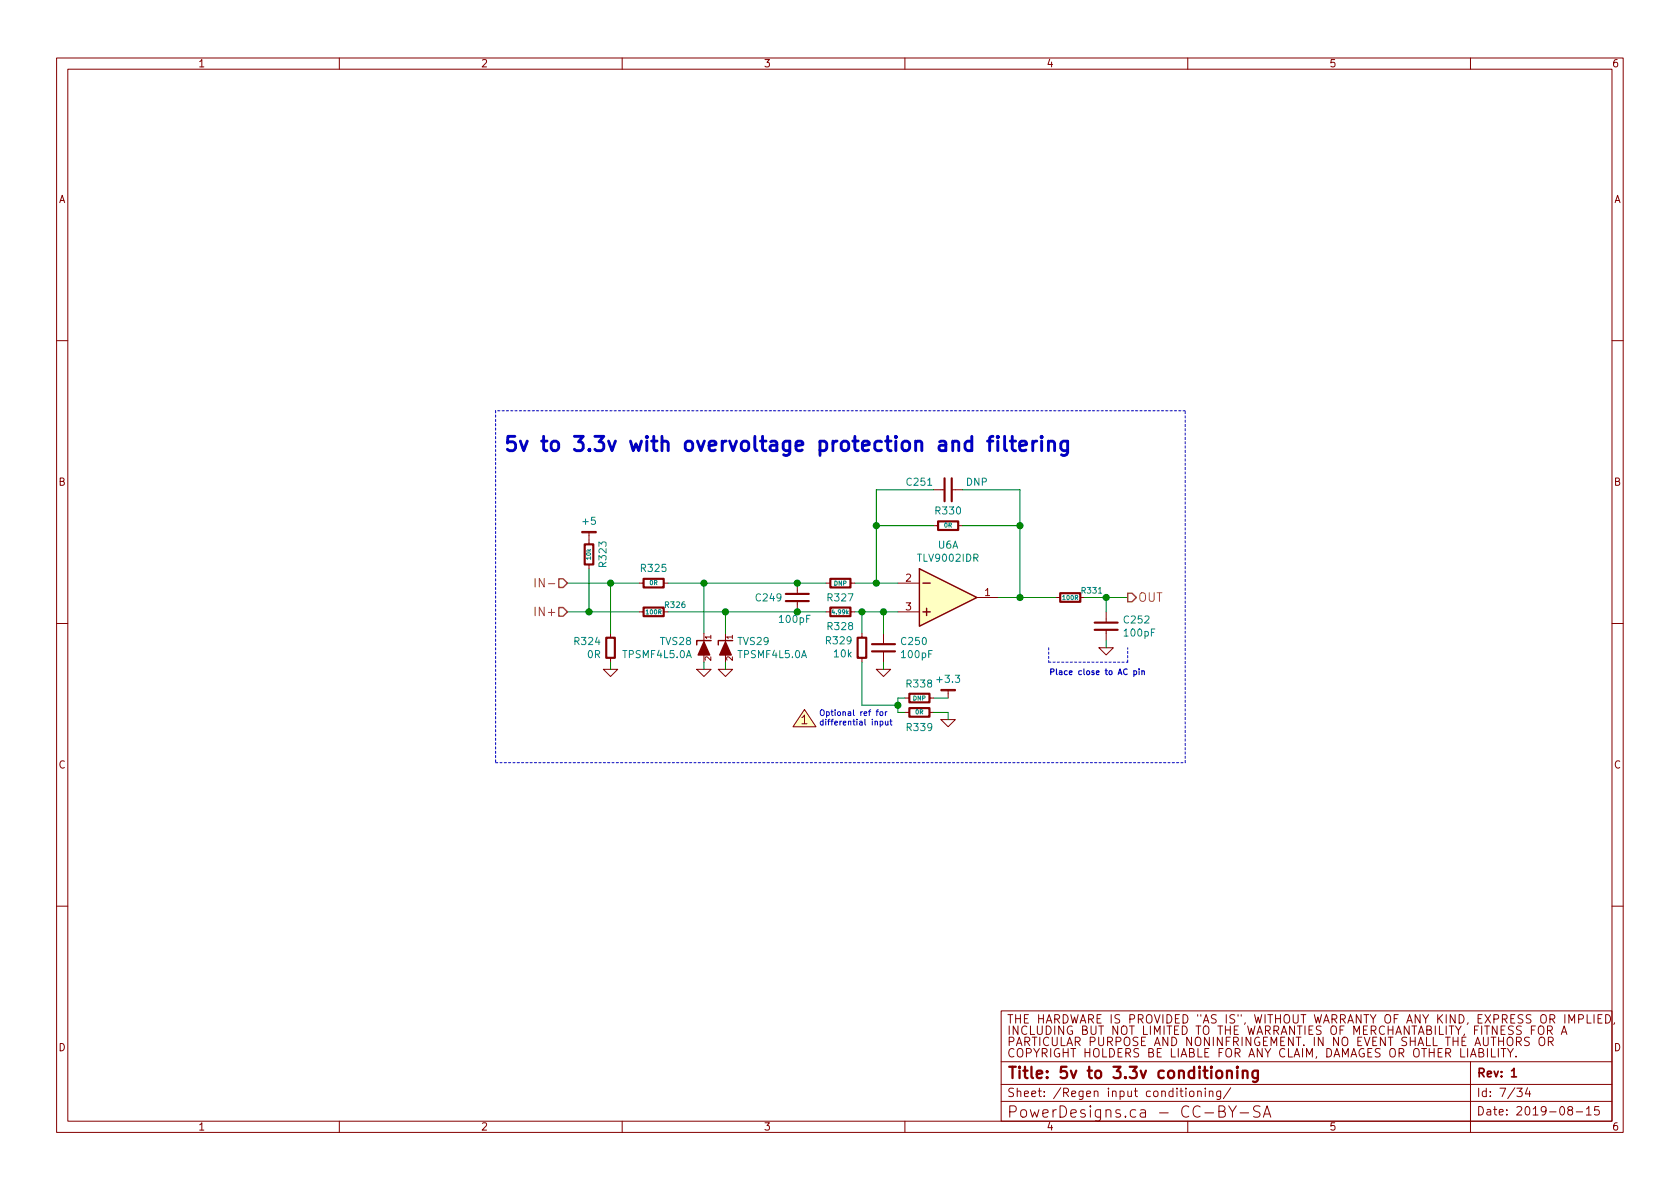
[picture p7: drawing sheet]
<svg xmlns="http://www.w3.org/2000/svg" width="297mm" height="210mm" viewBox="0 0 297 210" stroke-linecap="round" stroke-linejoin="round" font-family="sans-serif">
<g fill="none" stroke="#840000" stroke-width=".18">
<path d="M10 10.3h277v189.9h-277zM12 12.2h273v186.1h-273zM60 10.3v1.9M110 10.3v1.9M160 10.3v1.9M210 10.3v1.9M260 10.3v1.9M10 60.2h2M285 60.2h2M104.1 94.2v2.1M104.1 99.8v.8M165.1 93h.8"/>
<path d="M165.1 86.6h1.9M168.3 86.6h1.9M169.4 93h.8M10 110.3h2M106.7 118.4h2.5l-1.3 1.2zM107.9 112v.8M107.9 116.3v.8M113 103.1h.8M113 108.2h.8M117.3 103.1h.8M117.3 108.2h.8M123.2 118.4h2.5l-1.2 1.2z"/>
<path d="M124.5 112v1.5M127 118.4h2.5l-1.2 1.2zM128.3 112v1.5M141 103.1v1.9M141 106.3v1.9M146 103.1h.8M146 108.2h.8M150.4 103.1h.7M150.4 108.2h.7M152.4 112v.8M152.4 116.3v.8M154.9 118.4h2.6l-1.3 1.2z"/>
<path d="M156.2 112v1.9M156.2 115.2v1.9M158.7 103.1h3.9M158.7 108.2h3.9M172.7 105.7h3.8M186.7 105.7h.8M191 105.7h.8M194.3 114.5h2.5l-1.2 1.3zM195.6 108.2v1.9M195.6 111.4v1.9M285 110.3h2M142.2 125.5l2.1 3h-4.1z"/>
<path d="M160 123.4h.8M160 126h.8M164.3 123.4h.8M164.3 126h.8M166.4 127.2h2.5l-1.3 1.3zM167.6 122.2v1.2M10 160.2h2M177 178.8h108v19.5h-108zM280.6 179.4v1.5h.7M281.8 179.4v1.5M283.3 179.4h-.8v1.5h.8M283.9 179.4a.76 .76 0 0 1 .9 .8 .76 .76 0 0 1-.9 .7z"/>
<path d="M285 160.2h2M60 198.3v1.9M110 198.3v1.9M160 198.3v1.9M177 194.8h108M177 191.8h108M177 187.8h108M209.7 192.4v.2M209.7 192.9v1M210 198.3v1.9M210.4 193.1l.2-.2 .4 .2v.7l-.2 .1-.4-.1zM211.8 193.1v-.1a.37 .37 0 0 1 .6 .1v.8"/>
<path d="M211.8 192.9v1M213.1 192.4v.2M213.1 192.9v1M213.8 193.1l.2-.2 .4 .1 .1 .9M213.8 192.9v1M215.5 196.5l.9-.1a.48 .48 0 0 0 .2-.5 .48 .48 0 0 0-.4-.4h-.7v2.1h.8a.53 .53 0 0 0 .4-.6 .53 .53 0 0 0-.5-.5M215.8 192.9v1.3l-.3 .2h-.3M215.8 193l-.4-.1-.3 .3 .1 .6 .2 .1 .4-.1M217.2 195.5l.7 1.1 .7-1.1M217.6 192.3l-1.3 2M217.9 196.6v1M219.3 196.8h1.5"/>
<path d="M222.8 195.7l-.3-.2-.7 .2a.49 .49 0 0 0-.2 .4 .49 .49 0 0 0 .4 .4l.6 .2a.49 .49 0 0 1 .2 .5 .49 .49 0 0 1-.4 .4l-.8-.1M223.4 197.6l.6-2.1 .7 2.1M223.5 197h1M260 187.8v12.4M263.7 185.4v1.5h.7M264.9 185.4v1.5M265.8 185.4v1.5M266.5 185.4l.6 .8 .5-.8M267.1 186.2v.7M268 186.8v.1M268.2 192.4h.9l-.5 .6 .5 .1v.7l-.2 .1-.7-.1M270.1 192.3l-.4 1.1h.9"/>
<path d="M270.4 183.5l-.6-.1-.3 .3 .1 .3 .7 .3v.5a.62 .62 0 0 1-.8 0M270.4 192.9v1M272.2 183.6l.3-.2a.53 .53 0 0 1 .6 .5v.5a.51 .51 0 0 1-.8 .4 1.05 1.05 0 0 1-.1-1.2zM272.2 181.5a.5 .5 0 0 1 .5 0 .5 .5 0 0 1 .3 .4v.5a.5 .5 0 0 1-.5 .5 .5 .5 0 0 1-.5-.5v-.5zM273.6 182.2l.7-.1 .2-.2-.2-.4-.7-.1v1.5M273.8 184.2l.7-.1 .1-.2-.1-.3-.2-.2h-.5v1.5M274 182.2l.5 .7M274.1 184.2l.5 .7M276 182.9l.6-1.5 .4 1.5M276.2 182.5h.7M277.5 196.3l-.3-.3 .1-.2a.48 .48 0 0 1 .6 0l.2 .2-.2 .3-.6 .1a.48 .48 0 0 0 0 .6l.2 .2 .5-.2 .1-.4-.3-.3M278.7 196.6h1.1"/>
<path d="M279.1 180.2l.7-.1 .2-.2-.1-.3-.2-.2h-.6v1.5M280.5 196.1l.4-.4v1.5M280.5 197.2h.8M282.5 180.1h.5M282.7 195.7h-.7l-.1 .7 .2-.1h.5l.2 .2-.1 .5-.2 .2-.6-.2M285.5 180.8l-.2 .3"/>
</g>
<path d="M267.3 189.4l.4-.5v1.5M267.3 190.4h.8" fill="none" stroke="#840000" stroke-width=".3"/>
<path d="M216.9 189.5a.52 .52 0 0 1 .9 .1v1M216.9 189.3v1.3M218.8 188.6l-.1 .1 .1 .1 .1-.1-.1-.1v.2M218.8 189.3v1.3M219.7 189.5a.49 .49 0 0 1 .9 .1v1M219.7 189.3v1.3M222.4 189.3v1.7a.56 .56 0 0 1-.9 .2M222.4 189.4a.68 .68 0 0 0-.9 .1l-.1 .2 .1 .8 .3 .1 .6-.1" fill="none" stroke="#840000" stroke-width=".41"/>
<g fill="none" stroke="#840000" stroke-width=".38">
<path d="M103.4 96.3h1.5v3.5h-1.5zM165.9 92.2h3.5v1.5h-3.5zM167 84.6v4M168.3 84.6v4M107.2 112.8h1.5v3.5h-1.5zM113.8 102.4h3.5v1.5h-3.5zM113.8 107.4h3.5v1.6h-3.5zM138.9 106.3h4.1M138.9 105h4.1M146.8 102.4h3.6v1.5h-3.6zM146.8 107.4h3.6v1.6h-3.6zM151.6 112.8h1.6v3.5h-1.6z"/>
<path d="M154.2 115.2h4M154.2 113.9h4M187.5 104.9h3.5v1.5h-3.5zM193.5 111.4h4.1M193.5 110.1h4.1M160.8 122.7h3.5v1.5h-3.5zM160.8 125.2h3.5v1.5h-3.5z"/>
</g>
<g fill="#840000" stroke="#840000" stroke-width=".18">
<path d="M102.9 94h2.5v.2h-2.5z"/>
<path d="M166.4 121.9h2.5v.3h-2.5z"/>
</g>
<g fill="#ffffc2" stroke="#ffffc2" stroke-width=".18">
<path d="M142.2 125.5l2.1 3h-4.1z"/>
<path d="M162.6 100.6l10.1 5.1-10.1 5z"/>
</g>
<path d="M125.7 113.3h-2.5v.7M129.5 113.3h-2.5v.7M162.6 100.6l10.1 5.1-10.1 5zM163.2 108.2h1.3M163.2 103.1h1.3M163.8 107.6v1.2" fill="none" stroke="#840000" stroke-width=".25"/>
<g fill="#840000" stroke="#840000" stroke-width=".25">
<path d="M124.5 113.5l1 2.3h-2.1z"/>
<path d="M128.3 113.5l1 2.3h-2z"/>
</g>
<path d="M87.6 72.6v62.3M209.5 72.6h-121.9M185.4 114.5v2.6M185.4 117.1h14M199.4 117.1v-2.6M87.6 134.9h121.9M209.5 134.9v-62.3" fill="none" stroke="#0000c2" stroke-width=".18" stroke-dasharray=".4 .4"/>
<g fill="none" stroke="#008400" stroke-width=".18">
<path d="M154.9 93h10.2M165.1 86.6h-10.2v16.5M170.2 86.6h10.1v19.1M170.2 93h10.1M100.3 108.2h12.7M100.3 103.1h12.7M104.1 100.6v7.6M107.9 103.1v8.9M107.9 117.1v1.3M118.1 108.2h27.9M118.1 103.1h27.9M124.5 103.1v8.9"/>
<path d="M124.5 117.1v1.3M128.3 108.2v3.8M128.3 117.1v1.3M151.1 108.2h7.6M151.1 103.1h7.6M152.4 117.1v7.6h6.3M152.4 108.2v3.8M156.2 108.2v3.8M156.2 117.1v1.3M176.5 105.7h10.2M191.8 105.7h7.6M195.6 105.7v2.5"/>
<path d="M195.6 113.3v1.2M160 123.4h-1.3v2.6h1.3M165.1 126h2.5v1.2M165.1 123.4h2.5"/>
</g>
<path d="M94.6 102.3v1.5M94.6 107.4v1.5" fill="none" stroke="#848400" stroke-width=".18"/>
<path d="M98.8 102.4h.8l.7 .7-.7 .8h-.8zM98.8 107.4h.8l.7 .8-.7 .8h-.8zM199.4 104.9h.8l.7 .8-.7 .7h-.8z" fill="none" stroke="#848400" stroke-width=".25"/>
<path d="M154.9 125.9h.4M155.3 125.5l-.3 .1v.9M155.6 126l.4-.1v.6l-.4-.1zM155.6 127.6l.3-.1 .2 .2-.1 .5h-.4M155.6 127.5v1M156.5 127.5l.1 .7 .4-.1M156.5 125.9v.6M156.8 125.9l-.3 .2M157 127.5v.7M157.3 127.5h.4M157.5 127.2v.9l.2 .1" fill="none" stroke="#0000c2" stroke-width=".18"/>
<path d="M200.5 118.7l.3-.1 .2 .2-.1 .4h-.4M200.5 118.6v1M201.4 118.3v.1M201.4 118.6v.7M201.9 118.7h.4v.6M201.9 118.6v.7" fill="none" stroke="#0000c2" stroke-width=".2"/>
<g fill="none" stroke="#0000c2" stroke-width=".51">
<path d="M174.6 78h1M175.6 77.2l-.5 .1-.1 .2v2.2M176.4 77.2l-.1 .1 .1 .1 .2-.1-.2-.1v.2M176.4 78v1.7M177.6 77.2v2.1l.1 .3 .3 .1M178.6 78h1M179 77.2v2.1l.1 .3 .5 .1M180.3 78.8l1.2-.2-.1-.5-.8-.1-.3 .4v.9l.1 .3 .2 .1 .8-.1M182.6 78v1.7M183.3 78a.64 .64 0 0 0-.7 .5M184.2 77.2l-.2 .1 .2 .1 .1-.1-.1-.1v.2M184.2 78v1.7"/>
<path d="M185.4 78.3a.66 .66 0 0 1 .9-.2l.2 .3v1.3M185.4 78v1.7M188.8 78v2.1a.71 .71 0 0 1-1.1 .3M188.8 78.1l-.8-.1-.2 .1-.2 .4v.7l.2 .4 .2 .1 .8-.1"/>
</g>
<g fill="#008400" stroke="#008400" stroke-width=".25">
<circle cx="124.5" cy="103.1" r=".51"/>
<circle cx="128.3" cy="108.2" r=".51"/>
<circle cx="104.1" cy="108.2" r=".51"/>
<circle cx="108" cy="103.1" r=".51"/>
<circle cx="154.9" cy="93" r=".51"/>
<circle cx="180.3" cy="93" r=".51"/>
<circle cx="152.4" cy="108.2" r=".51"/>
<circle cx="158.8" cy="124.7" r=".51"/>
<circle cx="156.2" cy="108.2" r=".51"/>
<circle cx="180.3" cy="105.7" r=".51"/>
<circle cx="195.6" cy="105.7" r=".51"/>
<circle cx="141" cy="103.1" r=".51"/>
<circle cx="141" cy="108.2" r=".51"/>
<circle cx="154.9" cy="103.1" r=".51"/>
</g>
<text font-size="3.5" fill="#0000c2" x="88.9" y="79.8">5v to 3.3v with overvoltage protection and filtering</text>
<g font-size="2.8" fill="#840000">
<text x="178" y="190.7">Title: 5v to 3.3v conditioning</text>
<text x="178" y="197.7">PowerDesigns.ca - CC-BY-SA</text>
</g>
<g font-size="2.1" fill="#848400">
<text x="95.7" y="103.9">IN-</text>
<text x="201.2" y="106.4">OUT</text>
<text x="95.2" y="109">IN+</text>
</g>
<g font-size="2.1" fill="#840000">
<text x="141.7" y="128.1">1</text>
<text x="178" y="185">PARTICULAR PURPOSE AND NONINFRINGEMENT. IN NO EVENT SHALL THE AUTHORS OR</text>
<text x="178" y="181">THE HARDWARE IS PROVIDED &quot;AS IS&quot;, WITHOUT WARRANTY OF ANY KIND, EXPRESS OR IMPLIED,</text>
<text x="178" y="183">INCLUDING BUT NOT LIMITED TO THE WARRANTIES OF MERCHANTABILITY, FITNESS FOR A</text>
<text x="178" y="187">COPYRIGHT HOLDERS BE LIABLE FOR ANY CLAIM, DAMAGES OR OTHER LIABILITY.</text>
<text x="261" y="190.5">Rev: 1</text>
<text x="178" y="194">Sheet: /Regen input conditioning/</text>
<text x="261" y="197.3">Date: 2019-08-15</text>
<text x="261" y="194">Id: 7/34</text>
</g>
<g font-size="1.8" fill="#840000">
<text x="35" y="11.9">1</text>
<text x="85" y="11.9">2</text>
<text x="135" y="11.9">3</text>
<text x="185" y="11.9">4</text>
<text x="235" y="11.9">5</text>
<text x="285" y="11.9">6</text>
<text x="10.4" y="35.9">A</text>
<text x="285.4" y="35.9">A</text>
<text x="10.4" y="85.9">B</text>
<text x="285.4" y="85.9">B</text>
<text x="160.2" y="102.9">2</text>
<text x="160.2" y="107.9">3</text>
<text x="174.1" y="105.4">1</text>
<text x="10.4" y="135.9">C</text>
<text x="285.4" y="135.9">C</text>
<text x="10.4" y="185.9">D</text>
<text x="285.4" y="185.9">D</text>
<text x="35" y="199.9">1</text>
<text x="85" y="199.9">2</text>
<text x="135" y="199.9">3</text>
<text x="185" y="199.9">4</text>
<text x="235" y="199.9">5</text>
<text x="285" y="199.9">6</text>
</g>
<g font-size="1.8" fill="#008484">
<text x="160.5" y="85.9">C251</text>
<text x="170.9" y="85.9">DNP</text>
<text x="103.1" y="92.8">+5</text>
<text x="165.5" y="91">R330</text>
<text x="107.2" y="100.1" transform="rotate(-90 107.2 100.1)">R323</text>
<text x="113.5" y="101.1">R325</text>
<text x="162.5" y="99.3">TLV9002IDR</text>
<text x="165.9" y="97">U6A</text>
<text x="133.8" y="106.3">C249</text>
<text x="146.5" y="106.3">R327</text>
<text x="137.9" y="110.2">100pF</text>
<text x="146.2" y="113.9">R329</text>
<text x="146.5" y="111.4">R328</text>
<text x="198.9" y="110.3">C252</text>
<text x="198.9" y="112.6">100pF</text>
<text x="101.7" y="114.1">R324</text>
<text x="103.9" y="116.4">0R</text>
<text x="110.3" y="116.4">TPSMF4L5.0A</text>
<text x="116.8" y="114.1">TVS28</text>
<text x="130.5" y="114.1">TVS29</text>
<text x="130.7" y="116.4">TPSMF4L5.0A</text>
<text x="147.5" y="116.3">10k</text>
<text x="159.5" y="114.1">C250</text>
<text x="159.5" y="116.4">100pF</text>
<text x="160.4" y="121.6">R338</text>
<text x="165.9" y="120.7">+3.3</text>
<text x="160.5" y="129.3">R339</text>
</g>
<g font-size="1.4" fill="#008484">
<text x="117.7" y="107.5">R326</text>
<text x="191.4" y="104.9">R331</text>
</g>
<g font-size="1.4" fill="#840000">
<text x="125.7" y="113" transform="rotate(-90 125.7 113)">1</text>
<text x="129.5" y="113" transform="rotate(-90 129.5 113)">1</text>
<text x="125.7" y="116.8" transform="rotate(-90 125.7 116.8)">2</text>
<text x="129.5" y="116.8" transform="rotate(-90 129.5 116.8)">2</text>
</g>
<g font-size="1.4" fill="#0000c2">
<text x="185.4" y="119.3">Place close to AC pin</text>
<text x="144.8" y="126.6">Optional ref for</text>
<text x="144.8" y="128.3">differential input</text>
</g>
<g font-size="1.1" fill="#008484">
<text x="167" y="93.3">0R</text>
<text x="104.5" y="98.9" transform="rotate(-90 104.5 98.9)">10k</text>
<text x="114.9" y="103.4">0R</text>
<text x="147.5" y="103.6">DNP</text>
<text x="188" y="106.1">100R</text>
<text x="114.3" y="108.6">100R</text>
<text x="147.2" y="108.6">4.99k</text>
<text x="161.4" y="123.9">DNP</text>
<text x="161.9" y="126.3">0R</text>
</g>
</svg>
